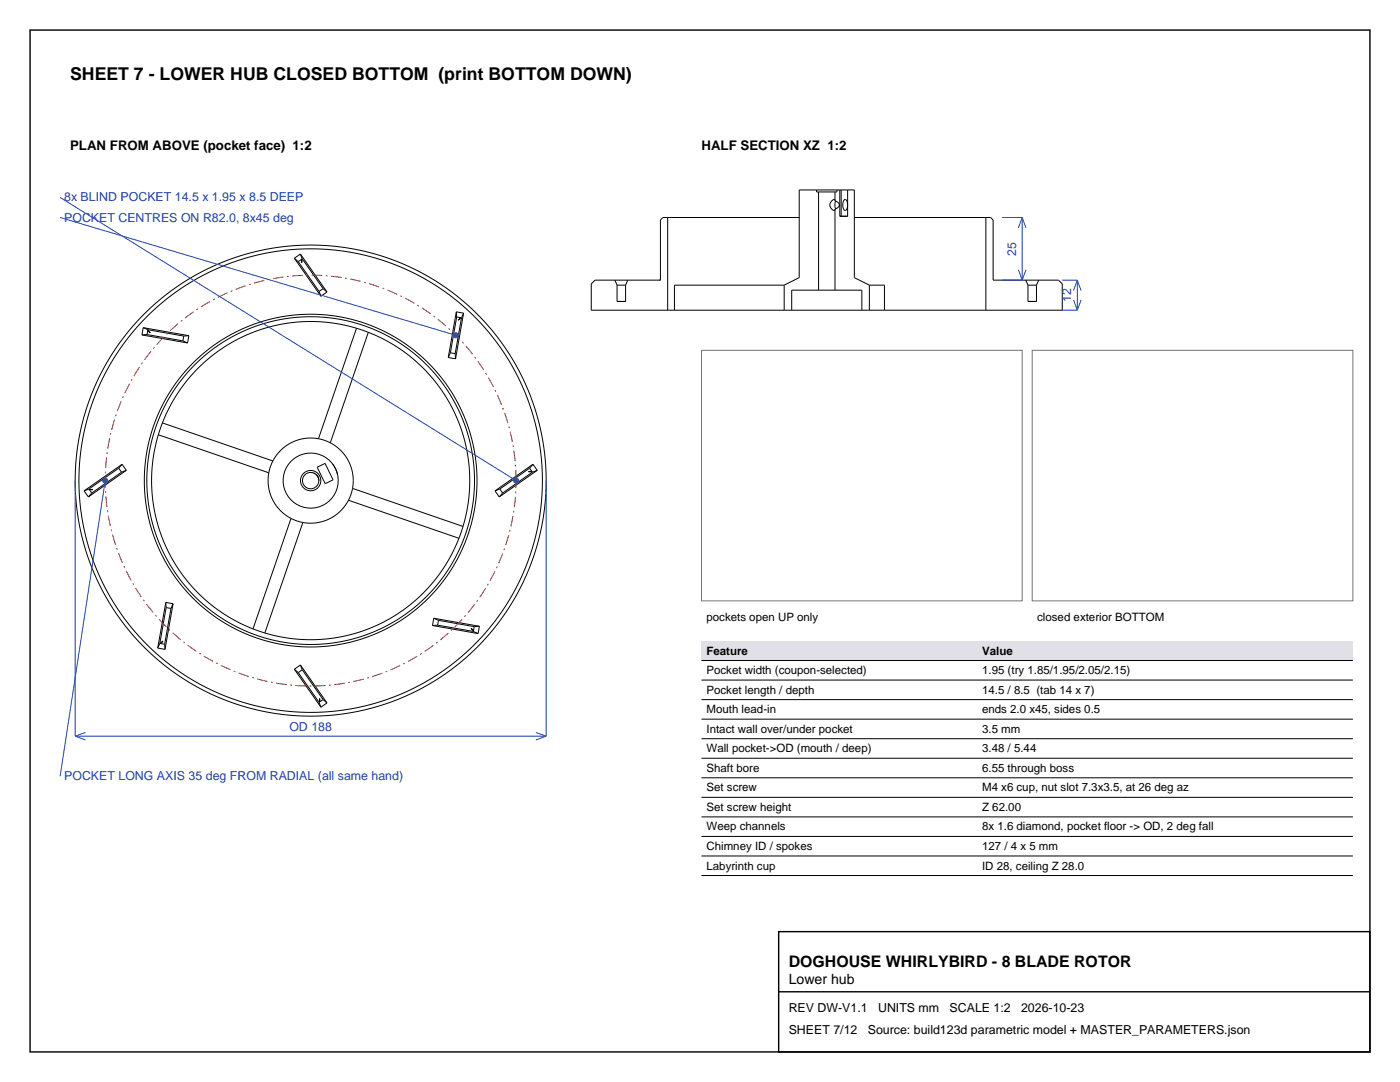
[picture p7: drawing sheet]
<svg xmlns="http://www.w3.org/2000/svg" width="279mm" height="216mm" viewBox="0 0 279 216" stroke-linecap="round" stroke-linejoin="round" font-family="sans-serif">
<g fill="none" stroke="#000" stroke-width=".2">
<path d="M163 37.9h4M163 37.9h-3.5v17.5l-3 1.5M163 37.9v.4h.4M163.4 38.3h3.2M163.4 38.3v19.6M166.6 38.3v1.8M167 37.9h3.5v17.5l3 1.5M167 37.9v.4h-.4M167.6 37.9v5.3h1.6v-5.3M167.9 37.9v5.3M168.5 39.9a.56 .56 0 0 1 .6 .7v.8a.45 .45 0 0 1-.4 .6 .45 .45 0 0 1-.5-.6v-.9zM58.7 51.5l.8 .7"/>
<path d="M58.7 51.5l5.3 7.6M59.5 52.2l4.2 5.9M60 50.7l.3 1M60 50.7l5.3 7.6M60 50.7l-1.3 .8M60.2 51.7v.7M60.3 51.7l4.2 5.9M60.3 51.7l-.8 .5M63.7 58.1l.3 1M64.5 57.6l.8 .7M64.5 57.6l-.8 .5M65.3 58.3l-1.3 .8"/>
<path d="M122.7 55.9l.5 1M123.2 56.9v3.2h1.6v-3.2M123.2 56.9h1.6M125.3 55.9l-.5 1M133.2 43.4h26.3M133.2 43.4v18.5M133.2 43.4h-.9l-.5 .5v12h-13l-.8 .8v5.2h15.2M156.5 56.9h-21.9v5M156.5 56.9v5M163.4 57.9h3.2M163.4 57.9h-5.4v4M166.6 40.1a.78 .78 0 0 1 .8 .5 .78 .78 0 0 1-.4 .9l-.4 .2"/>
<path d="M166.6 40.1v-.3a1.04 1.04 0 0 0-1 1.1 1.04 1.04 0 0 0 1 1v-.2M166.6 57.9h5.4v4M166.6 41.7v16.2M166.8 40.1l-.2 .8 .2 .8M170.5 43.4h26.2M173.5 56.9h3v5M173.5 56.9v5M196.7 43.4v18.5M196.7 43.4h1l.5 .5v12h13.1l.7 .8v5.2h-15.3M204.7 55.9l.5 1M205.2 56.9v3.2h1.6v-3.2M205.2 56.9h1.6"/>
<path d="M207.3 55.9l-.5 1M28.3 66.8l9.1 1.6M28.6 65.4l.9 .4M28.6 65.4l9.1 1.6M28.6 65.4l-.3 1.4M29.4 66.8h-1.1M29.4 66.8l7.1 1.2M29.5 65.9l.5 .5-.5-.5M29.5 65.8l7.2 1.3M29.5 65.8l-.1 1M36.5 68l.9 .4M36.7 67.1l-.2 .9"/>
<path d="M37.7 67l-1 .1M37.7 67l-.3 1.4M71.1 65.5l-7.5 22M73.5 66.3l-7.6 22.1M89.5 71.3l1.4 .3M89.9 70.4l-.4 .9M89.9 70.4l.9 .2M90.8 70.6l.1 1M91.1 62.2v1.1M91.1 62.2l1.4 .3M91.1 62.2l-1.6 9.1M91.1 63.3l1 .1"/>
<path d="M91.1 63.3l-1.2 7.1M92 63.4l-.5 .5 .5-.5M92.1 63.4l-1.3 7.2M92.5 62.5l-.4 .9M92.5 62.5l-1.6 9.1M133.2 61.9h1.4M134.6 61.9h23.4M158 61.9h14M172 61.9h4.5M176.5 61.9h20.2M16.8 97.9l.8 1.3M17.8 97.6l-1 .3"/>
<path d="M17.8 97.6l.5 .8M17.8 97.7h.7h-.7M18.3 98.4l-.7 .8M23.7 93.4l-5.9 4.2M23.7 93.4l.5 .8M24.2 94.2l-5.9 4.2M24.4 92.6l-.7 .8M24.4 92.6l-7.6 5.3M24.4 92.6l.8 1.3M25.2 93.9l-1 .3M25.2 93.9l-7.6 5.3M31.6 86.8l22 7.5"/>
<path d="M32.4 84.4l22.1 7.6M53.6 94.3a8.5 8.5 0 0 0 4.5 9.1M54.5 92l-.9 2.3M62.6 94.4l.3 .1M62.9 94.6h.1M63.1 94.7l.1 .1M63.1 94.7l.4 .6 .1 .6M63.3 94.9h.1M63.3 93.2l1.6-.7 1.6 3.2-1.6 .8zM63.4 95.1l.1 .1M63.6 87.5l2.3 .9M63.6 87.5a8.5 8.5 0 0 0-9.1 4.5"/>
<path d="M63.6 95.9h.1M65.9 88.4a8.5 8.5 0 0 1 4.5 9.1M66.4 92.5l.5 .9 .4 1.1M69.5 99.8a8.5 8.5 0 0 1-9.1 4.5M69.5 99.8l22.1 7.6M70.4 97.5l-.9 2.3M70.4 97.5l22 7.5M98.8 97.9l.8 1.3M99.8 97.6l-1 .3M99.8 97.6l.5 .8M100.3 98.4l-.7 .8M105.7 93.4l.5 .8"/>
<path d="M105.7 93.4l-5.9 4.2M106.2 94.1h-.7h.7M106.2 94.2l-5.9 4.2M106.4 92.6l-.7 .8M106.4 92.6l.8 1.3M106.4 92.6l-7.6 5.3M107.2 93.9l-1 .3M107.2 93.9l-7.6 5.3M58.1 103.4l2.3 .9M58.1 103.4l-7.6 22.1M60.4 104.3l-7.5 22M31.5 129.3l1.4 .3"/>
<path d="M31.9 128.4l-.4 .9M31.9 128.4l1 .1M32.5 127.9l-.5 .5M32.5 127.9l-.4 .5M32.9 128.5v1.1M33.1 120.2l.1 1M33.1 120.2l-1.6 9.1M33.1 120.2l1.4 .3M33.2 121.2l-1.3 7.2M33.2 121.2l.9 .2M34.1 121.4l-1.2 7.1M34.5 120.5l-.4 .9"/>
<path d="M34.5 120.5l-1.6 9.1M58.7 133.5l.8 .7M58.7 133.5l5.3 7.6M59.5 134.2l4.2 5.9M60 132.7l.3 1M60 132.7l-1.3 .8M60 132.7l5.3 7.6M60.3 133.7l-.8 .5M60.3 133.7l4.2 5.9M64.5 139.6l.8 .7M64.5 139.6l-.8 .5M86.3 124.8l9.1 1.6"/>
<path d="M86.6 123.4l.9 .4M86.6 123.4l9.1 1.6M86.6 123.4l-.3 1.4M87.3 124.7l-1 .1M87.3 124.7l7.2 1.3M87.5 123.8l7.1 1.2M87.5 123.8l-.2 .9M94.5 126l.9 .4M94.5 125.8l-.5-.4 .5 .5M94.6 125l-.1 1M95.7 125h-1.1M95.7 125l-.3 1.4"/>
<path d="M63.7 140.1l.3 1M63.8 140.1v-.7v.7M65.3 140.3l-1.3 .8"/>
<circle cx="62" cy="95.9" r="32.7"/>
<circle cx="62" cy="95.9" r="31.7"/>
<circle cx="62" cy="95.9" r="2.04"/>
<circle cx="62" cy="95.9" r="46.3"/>
<circle cx="62" cy="95.9" r="1.64"/>
<circle cx="62" cy="95.9" r="5.5"/>
<circle cx="62" cy="95.9" r="47"/>
<circle cx="62" cy="95.9" r="33.2"/>
</g>
<path d="M103 95.9a41 41 0 0 0-60.9-35.9 41 41 0 0 0-1.8 70.7 41 41 0 0 0 62.6-32.6l.1-2.2" fill="none" stroke="#bf1a1a" stroke-width=".2" stroke-dasharray="2.1 .7 .4 .7" stroke-linecap="butt"/>
<g fill="none" stroke="#1a40b3" stroke-width=".2">
<path d="M12 39.4l91 56.5M12 43.4l79 23.5M200 55.9h4M200 43.4h4M203.2 53.8l.8 2.1M204 43.4v12.5M204 43.4l.8 2.1M204 43.4l-.8 2.1M204.8 53.8l-.8 2.1M212 55.9h3M214.2 59.8l.8 2.1M215 55.9v6"/>
<path d="M215 55.9l.8 2.1M215 55.9l-.8 2.1M215.8 59.8l-.8 2.1M212 61.9h3M15 95.9v51M21 95.9l-9 59M109 95.9v51M15 146.9h94M15 146.9l2.1 .8M17.1 146.1l-2.1 .8M106.9 146.1l2.1 .8M109 146.9l-2.1 .8"/>
</g>
<g fill="#1a40b3" stroke="#1a40b3" stroke-width=".2">
<circle cx="103" cy="95.9" r=".5"/>
<circle cx="91" cy="66.9" r=".5"/>
<circle cx="21" cy="95.9" r=".5"/>
</g>
<path d="M140 69.9h64v50h-64zM206 69.9h64v50h-64z" fill="none" stroke="#737373" stroke-width=".2"/>
<path d="M140 127.9h130v3.9h-130z" fill-rule="evenodd" fill="#e0e0e6"/>
<path d="M140 131.8h130M140 135.7h130M140 139.6h130M140 143.5h130M140 147.4h130M140 151.3h130M140 155.2h130M140 159.1h130M140 163h130M140 166.9h130M140 170.8h130M140 174.7h130" fill="none" stroke="#000" stroke-width=".2"/>
<path d="M6 6h267.4v203.9h-267.4zM155.4 185.9h118v24h-118zM155.4 197.9h118" fill="none" stroke="#000" stroke-width=".28"/>
<text font-size="3.5" x="14" y="15.9">SHEET 7 - LOWER HUB CLOSED BOTTOM (print BOTTOM DOWN)</text>
<text font-size="3.2" x="157.4" y="192.9">DOGHOUSE WHIRLYBIRD - 8 BLADE ROTOR</text>
<text font-size="2.8" x="157.4" y="196.4">Lower hub</text>
<g font-size="2.6">
<text x="14" y="29.9">PLAN FROM ABOVE (pocket face) 1:2</text>
<text x="140" y="29.9">HALF SECTION XZ 1:2</text>
</g>
<g font-size="2.5" fill="#1a40b3">
<text x="12.8" y="40.2">8x BLIND POCKET 14.5 x 1.95 x 8.5 DEEP</text>
<text x="12.8" y="44.2">POCKET CENTRES ON R82.0, 8x45 deg</text>
<text x="202.8" y="51" transform="rotate(-90 202.8 51)">25</text>
<text x="213.8" y="60.3" transform="rotate(-90 213.8 60.3)">12</text>
<text x="57.7" y="145.9">OD 188</text>
<text x="12.8" y="155.7">POCKET LONG AXIS 35 deg FROM RADIAL (all same hand)</text>
</g>
<g font-size="2.5">
<text x="157.4" y="201.9">REV DW-V1.1</text>
<text x="175.2" y="201.9">UNITS mm</text>
<text x="189.5" y="201.9">SCALE 1:2</text>
<text x="203.8" y="201.9">2026-10-23</text>
<text x="157.4" y="206.4">SHEET 7/12</text>
<text x="173.2" y="206.4">Source: build123d parametric model + MASTER_PARAMETERS.json</text>
</g>
<g font-size="2.3">
<text x="141" y="123.9">pockets open UP only</text>
<text x="207" y="123.9">closed exterior BOTTOM</text>
<text x="141" y="130.6">Feature</text>
<text x="196" y="130.6">Value</text>
<text x="141" y="134.5">Pocket width (coupon-selected)</text>
<text x="196" y="134.5">1.95 (try 1.85/1.95/2.05/2.15)</text>
<text x="141" y="138.4">Pocket length / depth</text>
<text x="141" y="142.3">Mouth lead-in</text>
<text x="196" y="138.4">14.5 / 8.5 (tab 14 x 7)</text>
<text x="196" y="142.3">ends 2.0 x45, sides 0.5</text>
<text x="141" y="146.2">Intact wall over/under pocket</text>
<text x="196" y="146.2">3.5 mm</text>
<text x="141" y="150.1">Wall pocket-&gt;OD (mouth / deep)</text>
<text x="141" y="154">Shaft bore</text>
<text x="196" y="150.1">3.48 / 5.44</text>
<text x="196" y="154">6.55 through boss</text>
<text x="141" y="157.9">Set screw</text>
<text x="141" y="161.8">Set screw height</text>
<text x="196" y="157.9">M4 x6 cup, nut slot 7.3x3.5, at 26 deg az</text>
<text x="196" y="161.8">Z 62.00</text>
<text x="141" y="165.7">Weep channels</text>
<text x="196" y="165.7">8x 1.6 diamond, pocket floor -&gt; OD, 2 deg fall</text>
<text x="141" y="169.6">Chimney ID / spokes</text>
<text x="141" y="173.5">Labyrinth cup</text>
<text x="196" y="169.6">127 / 4 x 5 mm</text>
<text x="196" y="173.5">ID 28, ceiling Z 28.0</text>
</g>
</svg>
